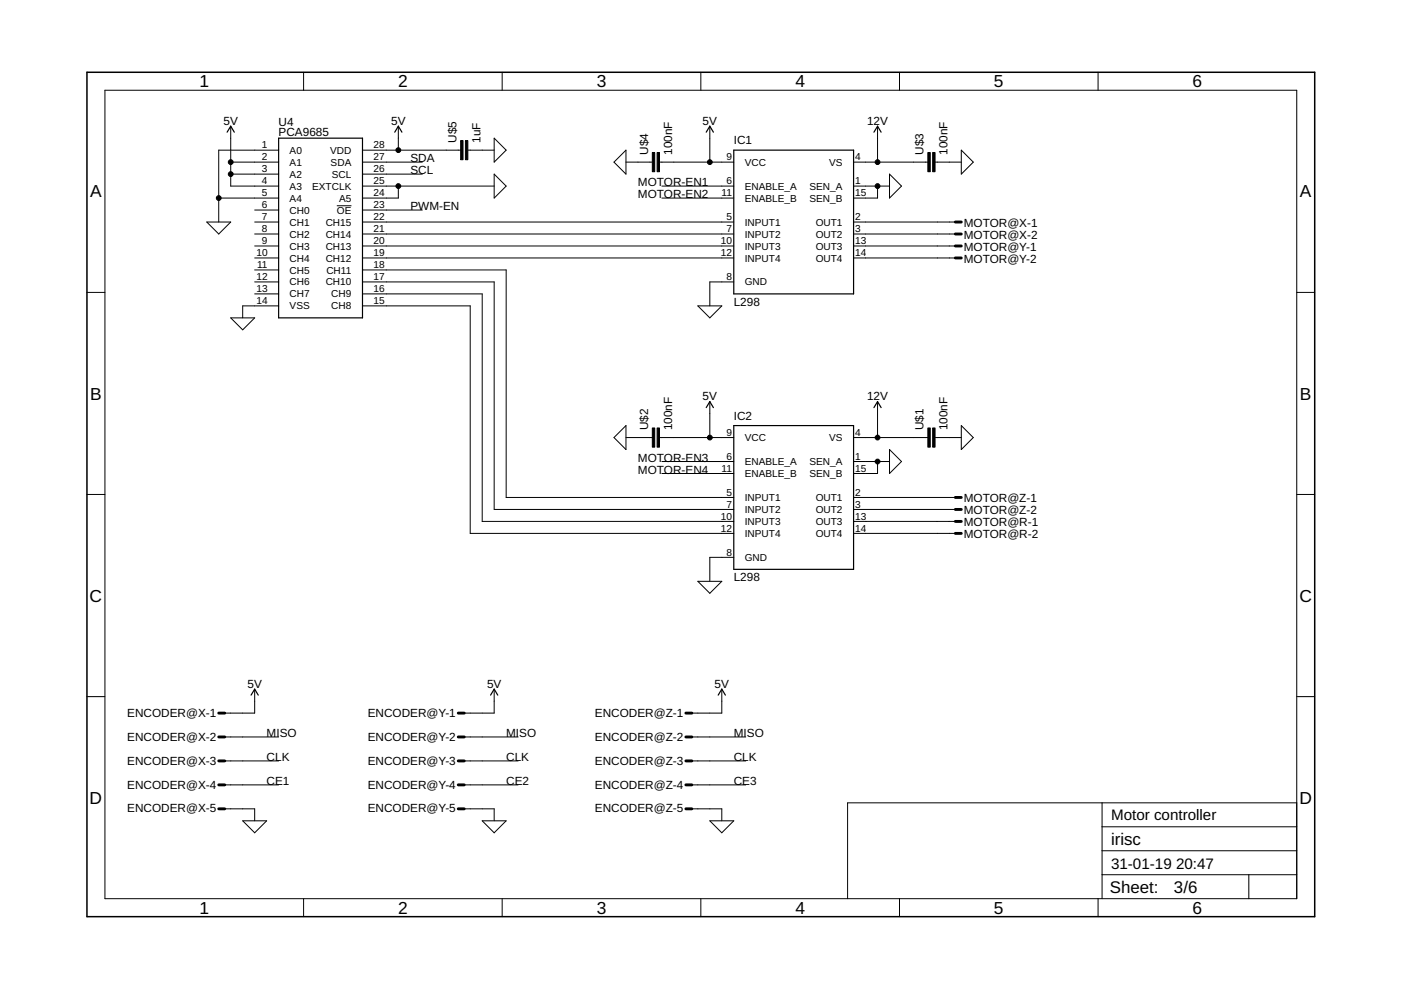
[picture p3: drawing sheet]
<svg xmlns="http://www.w3.org/2000/svg" width="297mm" height="210mm" viewBox="0 0 297 210" stroke-linecap="round" stroke-linejoin="round" font-family="sans-serif">
<g fill="none" stroke="#000" stroke-width=".21">
<path d="M22.2 19.1h252.7v171.4h-252.7zM64.4 15.3v3.8M106.5 15.3v3.8M148.6 15.3v3.8M190.7 15.3v3.8M232.8 15.3v3.8M48.9 34.4h10.2M48.9 36.9h10.2M48.9 26.8v12.7h10.2M59.1 31.8h-12.7v15.3M76.9 31.8h20.8M76.9 34.4h12.6"/>
<path d="M76.9 36.9h12.6M76.9 39.5h27.9M84.5 39.5v2.5h-7.6M84.5 26.8v5M99.2 31.8h5.6M104.8 29.3l2.5 2.5-2.5 2.6zM104.8 36.9l2.5 2.6-2.5 2.5zM132.7 34.4h5.6M132.7 31.8v5.1l-2.5-2.5zM139.8 34.4h15.8M140.3 39.5h15.3M150.5 26.8v7.6"/>
<path d="M181 34.4h15.7M181 39.5h7.6M186.1 39.5v2.5h-5.1M186.1 26.8v7.6M188.6 36.9l2.5 2.6-2.5 2.5zM198.2 34.4h5.6M203.8 31.8l2.6 2.6-2.6 2.5zM43.8 47.1h5.1l-2.5 2.5zM46.4 42h12.7M54 44.5h5.1M54 47.1h5.1M54 49.6h5.1"/>
<path d="M54 52.2h5.1M54 54.7h5.1M54 57.2h5.1M54 59.8h5.1M71.4 43.6h3.1M76.9 44.5h12.6M76.9 47.1h78.7M76.9 49.6h78.7M76.9 52.2h78.7M76.9 54.7h78.7M76.9 57.2h30.4v48.3h48.3M76.9 59.8h27.9v48.2h50.8"/>
<path d="M140.3 42h15.3M155.6 59.8h-5.1v5.1M181 47.1h21.5M181 49.6h21.5M181 52.2h21.5M181 54.7h21.5M18.4 62h3.8M48.9 67.4h5.1l-2.5 2.5zM54 62.3h5.1M59.1 64.9h-7.6v2.5M76.9 62.3h25.3v48.3h53.4M76.9 64.9h22.8v48.2h55.9"/>
<path d="M148 64.9h5l-2.5 2.5zM274.9 62h3.8M132.7 92.8h5.6M132.7 90.2v5.1l-2.5-2.5zM139.8 92.8h15.8M140.3 97.9h15.3M150.5 85.2v7.6M181 92.8h15.7M181 97.9h7.6M186.1 85.2v7.6M186.1 97.9v2.5h-5.1M188.6 95.3l2.5 2.6-2.5 2.5z"/>
<path d="M198.2 92.8h5.6M203.8 90.2l2.6 2.6-2.6 2.5zM18.4 104.8h3.8M140.3 100.4h15.3M155.6 118.2h-5.1v5.1M181 113.1h21.5M181 110.6h21.5M181 108h21.5M181 105.5h21.5M274.9 104.8h3.8M148 123.3h5l-2.5 2.5zM18.4 147.7h3.8"/>
<path d="M47.6 156.3h11.5M54 146.1v5.1h-6.4M98.4 156.3h11.5M104.8 146.1v5.1h-6.4M146.7 156.3h11.4M153 146.1v5.1h-6.3M274.9 147.7h3.8M47.6 171.5h6.4v2.5M47.6 161.3h11.5M47.6 166.4h11.5M51.5 174h5l-2.5 2.6zM98.4 161.3h11.5"/>
<path d="M98.4 166.4h11.5M98.4 171.5h6.4v2.5M102.2 174h5.1l-2.5 2.6zM146.7 161.3h11.4M146.7 166.4h11.4M146.7 171.5h6.3v2.5M150.5 174h5.1l-2.6 2.6zM233.7 170.2v20.3M233.7 175.3h41.2M274.9 170.2h-95.2v20.3M64.4 190.5v3.9M106.5 190.5v3.9"/>
<path d="M148.6 190.5v3.9M190.7 190.5v3.9M232.8 190.5v3.9M233.7 185.5h41.2M233.7 180.4h41.2M264.8 185.5v5"/>
</g>
<path d="M18.4 15.3h260.3v179.1h-260.3z" fill="none" stroke="#000" stroke-width=".32"/>
<path d="M48.2 28l.7-1.2 .8 1.2M59.1 29.3h17.8v38.1h-17.8zM83.7 28l.8-1.2 .7 1.2M149.7 28l.8-1.2 .8 1.2M155.6 31.8h25.4v30.5h-25.4zM185.3 28l.8-1.2 .7 1.2M149.7 86.4l.8-1.2 .8 1.2M155.6 90.2h25.4v30.5h-25.4zM185.3 86.4l.8-1.2 .7 1.2M53.2 147.4l.8-1.3 .8 1.3M104 147.4l.8-1.3 .7 1.3M152.3 147.4l.7-1.3 .8 1.3" fill="none" stroke="#000" stroke-width=".25"/>
<g fill="none" stroke="#000" stroke-width=".61">
<path d="M202.5 47.1h1.3M202.5 49.6h1.3M202.5 52.2h1.3M202.5 54.7h1.3M202.5 105.5h1.3M202.5 108h1.3M202.5 110.6h1.3M202.5 113.1h1.3M46.4 151.2h1.2M46.4 156.3h1.2M97.2 151.2h1.2M97.2 156.3h1.2"/>
<path d="M145.4 151.2h1.3M145.4 156.3h1.3M46.4 161.3h1.2M46.4 166.4h1.2M46.4 171.5h1.2M97.2 161.3h1.2M97.2 166.4h1.2M97.2 171.5h1.2M145.4 161.3h1.3M145.4 166.4h1.3M145.4 171.5h1.3"/>
</g>
<path d="M97.7 29.8h.5v4.1h-.5zM98.7 29.8h.5v4.1h-.5zM138.3 32.3h.5v4.1h-.5zM139.3 32.3h.5v4.1h-.5zM196.7 32.3h.5v4.1h-.5zM197.7 32.3h.5v4.1h-.5zM138.3 90.7h.5v4.1h-.5zM139.3 90.7h.5v4.1h-.5zM196.7 90.7h.5v4.1h-.5zM197.7 90.7h.5v4.1h-.5z" fill="#000" stroke="#000" stroke-width=".21"/>
<g fill="#000" stroke="#000" stroke-width=".21">
<circle cx="48.9" cy="36.9" r=".51"/>
<circle cx="48.9" cy="34.4" r=".51"/>
<circle cx="84.5" cy="39.5" r=".51"/>
<circle cx="84.5" cy="31.8" r=".51"/>
<circle cx="150.5" cy="34.4" r=".51"/>
<circle cx="186.1" cy="39.5" r=".51"/>
<circle cx="186.1" cy="34.4" r=".51"/>
<circle cx="46.4" cy="42" r=".51"/>
<circle cx="150.5" cy="92.8" r=".51"/>
<circle cx="186.1" cy="97.9" r=".51"/>
<circle cx="186.1" cy="92.8" r=".51"/>
</g>
<g font-size="3.7">
<text x="42.3" y="18.5">1</text>
<text x="84.4" y="18.5">2</text>
<text x="126.5" y="18.5">3</text>
<text x="168.6" y="18.5">4</text>
<text x="210.7" y="18.5">5</text>
<text x="252.9" y="18.5">6</text>
<text x="19.1" y="41.9">A</text>
<text x="275.6" y="41.9">A</text>
<text x="19.1" y="84.7">B</text>
<text x="275.6" y="84.7">B</text>
<text x="19" y="127.6">C</text>
<text x="275.5" y="127.6">C</text>
<text x="19" y="170.4">D</text>
<text x="275.5" y="170.4">D</text>
<text x="42.3" y="193.7">1</text>
<text x="84.4" y="193.7">2</text>
<text x="126.5" y="193.7">3</text>
<text x="168.6" y="193.7">4</text>
<text x="210.7" y="193.7">5</text>
<text x="252.9" y="193.7">6</text>
</g>
<g font-size="3.6">
<text x="235.6" y="179.1">irisc</text>
<text x="235.3" y="189.4">Sheet:</text>
<text x="248.9" y="189.3">3/6</text>
</g>
<g font-size="3.2">
<text x="235.6" y="173.8">Motor controller</text>
<text x="235.6" y="184.2">31-01-19</text>
<text x="249.3" y="184.2">20:47</text>
</g>
<g font-size="2.5">
<text x="47.4" y="26.5">5V</text>
<text x="59.1" y="28.8">PCA9685</text>
<text x="59.1" y="26.8">U4</text>
<text x="82.9" y="26.5">5V</text>
<text x="149" y="26.5">5V</text>
<text x="183.8" y="26.5">12V</text>
<text x="87" y="34.4">SDA</text>
<text x="96.8" y="30.3" transform="rotate(-90 96.8 30.3)">U$5</text>
<text x="101.9" y="30.3" transform="rotate(-90 101.9 30.3)">1uF</text>
<text x="137.4" y="32.8" transform="rotate(-90 137.4 32.8)">U$4</text>
<text x="142.5" y="32.8" transform="rotate(-90 142.5 32.8)">100nF</text>
<text x="155.6" y="30.6">IC1</text>
<text x="195.8" y="32.8" transform="rotate(-90 195.8 32.8)">U$3</text>
<text x="200.9" y="32.8" transform="rotate(-90 200.9 32.8)">100nF</text>
<text x="87" y="36.9">SCL</text>
<text x="135.3" y="39.5">MOTOR-EN1</text>
<text x="135.3" y="42">MOTOR-EN2</text>
<text x="87" y="44.5">PWM-EN</text>
<text x="204.3" y="48.1">MOTOR@X-1</text>
<text x="204.3" y="50.6">MOTOR@X-2</text>
<text x="204.3" y="53.2">MOTOR@Y-1</text>
<text x="204.3" y="55.7">MOTOR@Y-2</text>
<text x="155.6" y="64.8">L298</text>
<text x="149" y="84.9">5V</text>
<text x="155.6" y="89">IC2</text>
<text x="183.8" y="84.9">12V</text>
<text x="137.4" y="91.3" transform="rotate(-90 137.4 91.3)">U$2</text>
<text x="142.5" y="91.3" transform="rotate(-90 142.5 91.3)">100nF</text>
<text x="195.8" y="91.3" transform="rotate(-90 195.8 91.3)">U$1</text>
<text x="200.9" y="91.3" transform="rotate(-90 200.9 91.3)">100nF</text>
<text x="135.3" y="97.9">MOTOR-EN3</text>
<text x="135.3" y="100.4">MOTOR-EN4</text>
<text x="204.3" y="106.5">MOTOR@Z-1</text>
<text x="204.3" y="109">MOTOR@Z-2</text>
<text x="204.3" y="111.6">MOTOR@R-1</text>
<text x="204.3" y="114.1">MOTOR@R-2</text>
<text x="155.6" y="123.3">L298</text>
<text x="52.5" y="145.9">5V</text>
<text x="103.3" y="145.9">5V</text>
<text x="151.5" y="145.9">5V</text>
<text x="27" y="151.9">ENCODER@X-1</text>
<text x="78" y="151.9">ENCODER@Y-1</text>
<text x="126.1" y="151.9">ENCODER@Z-1</text>
<text x="27" y="157">ENCODER@X-2</text>
<text x="56.5" y="156.3">MISO</text>
<text x="56.5" y="161.3">CLK</text>
<text x="78" y="157">ENCODER@Y-2</text>
<text x="107.3" y="156.3">MISO</text>
<text x="107.3" y="161.3">CLK</text>
<text x="126.1" y="157">ENCODER@Z-2</text>
<text x="155.6" y="156.3">MISO</text>
<text x="155.6" y="161.3">CLK</text>
<text x="27" y="162.1">ENCODER@X-3</text>
<text x="27" y="167.2">ENCODER@X-4</text>
<text x="56.5" y="166.4">CE1</text>
<text x="78" y="162.1">ENCODER@Y-3</text>
<text x="78" y="167.2">ENCODER@Y-4</text>
<text x="107.3" y="166.4">CE2</text>
<text x="126.1" y="162.1">ENCODER@Z-3</text>
<text x="126.1" y="167.2">ENCODER@Z-4</text>
<text x="155.6" y="166.4">CE3</text>
<text x="27" y="172.3">ENCODER@X-5</text>
<text x="78" y="172.3">ENCODER@Y-5</text>
<text x="126.1" y="172.3">ENCODER@Z-5</text>
</g>
<g font-size="2.1">
<text x="55.5" y="31.5">1</text>
<text x="55.5" y="34">2</text>
<text x="61.4" y="32.6">A0</text>
<text x="61.4" y="35.1">A1</text>
<text x="70" y="32.6">VDD</text>
<text x="70.1" y="35.1">SDA</text>
<text x="79.2" y="34">27</text>
<text x="79.2" y="31.5">28</text>
<text x="154" y="34">9</text>
<text x="157.9" y="35.1">VCC</text>
<text x="175.8" y="35.1">VS</text>
<text x="181.3" y="34">4</text>
<text x="55.5" y="36.6">3</text>
<text x="55.5" y="39.1">4</text>
<text x="55.5" y="41.6">5</text>
<text x="61.4" y="37.7">A2</text>
<text x="61.4" y="40.2">A3</text>
<text x="66.2" y="40.2">EXTCLK</text>
<text x="70.4" y="37.7">SCL</text>
<text x="79.2" y="41.6">24</text>
<text x="79.2" y="39.1">25</text>
<text x="79.2" y="36.6">26</text>
<text x="153" y="41.6">11</text>
<text x="154" y="39.1">6</text>
<text x="157.9" y="40.2">ENABLE_A</text>
<text x="171.6" y="40.2">SEN_A</text>
<text x="181.3" y="41.6">15</text>
<text x="181.3" y="39.1">1</text>
<text x="55.5" y="44.2">6</text>
<text x="55.5" y="46.7">7</text>
<text x="61.4" y="42.8">A4</text>
<text x="61.4" y="45.3">CH0</text>
<text x="61.4" y="47.8">CH1</text>
<text x="69" y="47.8">CH15</text>
<text x="71.4" y="45.3">OE</text>
<text x="71.9" y="42.8">A5</text>
<text x="79.2" y="46.7">22</text>
<text x="79.2" y="44.2">23</text>
<text x="154" y="46.7">5</text>
<text x="157.9" y="42.8">ENABLE_B</text>
<text x="157.9" y="47.8">INPUT1</text>
<text x="171.6" y="42.8">SEN_B</text>
<text x="172.9" y="47.8">OUT1</text>
<text x="181.3" y="46.7">2</text>
<text x="55.5" y="49.3">8</text>
<text x="55.5" y="51.8">9</text>
<text x="61.4" y="50.4">CH2</text>
<text x="61.4" y="52.9">CH3</text>
<text x="69" y="52.9">CH13</text>
<text x="69" y="50.4">CH14</text>
<text x="79.2" y="51.8">20</text>
<text x="79.2" y="49.3">21</text>
<text x="152.8" y="51.8">10</text>
<text x="154" y="49.3">7</text>
<text x="157.9" y="52.9">INPUT3</text>
<text x="157.9" y="50.4">INPUT2</text>
<text x="172.9" y="52.9">OUT3</text>
<text x="172.9" y="50.4">OUT2</text>
<text x="181.3" y="51.8">13</text>
<text x="181.3" y="49.3">3</text>
<text x="54.4" y="54.3">10</text>
<text x="54.4" y="59.4">12</text>
<text x="54.5" y="56.9">11</text>
<text x="61.4" y="55.4">CH4</text>
<text x="61.4" y="58">CH5</text>
<text x="69" y="55.5">CH12</text>
<text x="69.2" y="58">CH11</text>
<text x="79.2" y="59.4">17</text>
<text x="79.2" y="56.9">18</text>
<text x="79.2" y="54.3">19</text>
<text x="152.8" y="54.3">12</text>
<text x="154" y="59.4">8</text>
<text x="157.9" y="55.4">INPUT4</text>
<text x="172.9" y="55.5">OUT4</text>
<text x="181.3" y="54.3">14</text>
<text x="54.4" y="62">13</text>
<text x="54.4" y="64.5">14</text>
<text x="61.4" y="60.5">CH6</text>
<text x="61.4" y="63.1">CH7</text>
<text x="61.4" y="65.6">VSS</text>
<text x="69" y="60.5">CH10</text>
<text x="70.2" y="65.6">CH8</text>
<text x="70.2" y="63.1">CH9</text>
<text x="79.2" y="64.5">15</text>
<text x="79.2" y="62">16</text>
<text x="157.9" y="60.5">GND</text>
<text x="154" y="92.4">9</text>
<text x="157.9" y="93.5">VCC</text>
<text x="175.8" y="93.5">VS</text>
<text x="181.3" y="92.4">4</text>
<text x="153" y="100">11</text>
<text x="154" y="97.5">6</text>
<text x="157.9" y="101.2">ENABLE_B</text>
<text x="157.9" y="98.6">ENABLE_A</text>
<text x="171.6" y="101.2">SEN_B</text>
<text x="171.6" y="98.6">SEN_A</text>
<text x="181.3" y="100">15</text>
<text x="181.3" y="97.5">1</text>
<text x="154" y="107.7">7</text>
<text x="154" y="105.1">5</text>
<text x="157.9" y="106.2">INPUT1</text>
<text x="172.9" y="106.2">OUT1</text>
<text x="181.3" y="107.7">3</text>
<text x="181.3" y="105.1">2</text>
<text x="152.8" y="112.7">12</text>
<text x="152.8" y="110.2">10</text>
<text x="157.9" y="113.9">INPUT4</text>
<text x="157.9" y="111.3">INPUT3</text>
<text x="157.9" y="108.8">INPUT2</text>
<text x="172.9" y="113.9">OUT4</text>
<text x="172.9" y="111.3">OUT3</text>
<text x="172.9" y="108.8">OUT2</text>
<text x="181.3" y="112.7">14</text>
<text x="181.3" y="110.2">13</text>
<text x="154" y="117.8">8</text>
<text x="157.9" y="118.9">GND</text>
</g>
</svg>
